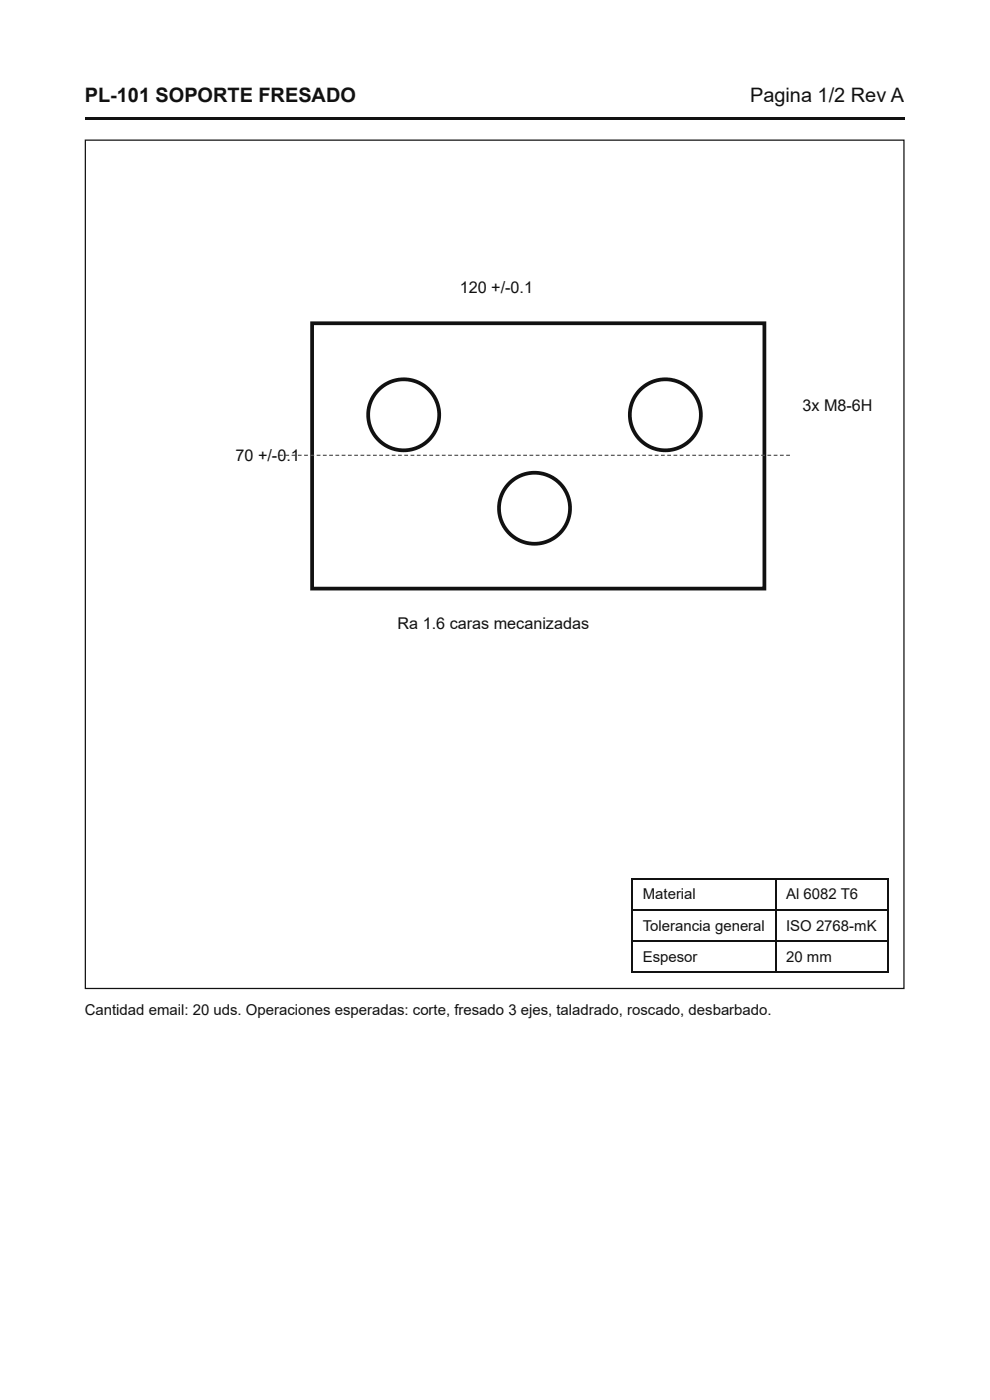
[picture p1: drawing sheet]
<svg xmlns="http://www.w3.org/2000/svg" width="210mm" height="297mm" viewBox="0 0 210 297" stroke-linecap="round" stroke-linejoin="round" font-family="sans-serif">
<path d="M18 24.9h174.1v.5h-174.1z" fill="#111"/>
<path d="M18.1 29.8h173.9v180.1h-173.9z" fill="none" stroke="#111" stroke-width=".26"/>
<g fill="none" stroke="#111" stroke-width=".79" stroke-linecap="butt">
<path d="M66.3 68.7h96v56.3h-96z"/>
<circle cx="85.7" cy="88.1" r="7.5"/>
<circle cx="141.3" cy="88.1" r="7.5"/>
<circle cx="113.5" cy="107.9" r="7.5"/>
</g>
<path d="M59.3 96.6h.8v.2h-.8zM60.6 96.6h.8v.2h-.8zM61.9 96.6h.8v.2h-.8zM63.3 96.6h.7v.2h-.7zM64.6 96.6h.8v.2h-.8zM65.9 96.6h.8v.2h-.8zM67.2 96.6h.8v.2h-.8zM68.6 96.6h.8v.2h-.8zM69.9 96.6h.8v.2h-.8zM71.2 96.6h.8v.2h-.8zM72.6 96.6h.8v.2h-.8zM73.9 96.6h.8v.2h-.8zM75.2 96.6h.8v.2h-.8zM76.5 96.6h.8v.2h-.8zM77.9 96.6h.8v.2h-.8zM79.2 96.6h.8v.2h-.8zM80.5 96.6h.8v.2h-.8zM81.9 96.6h.8v.2h-.8zM83.2 96.6h.8v.2h-.8zM84.5 96.6h.8v.2h-.8zM85.9 96.6h.7v.2h-.7zM87.2 96.6h.8v.2h-.8zM88.5 96.6h.8v.2h-.8zM89.8 96.6h.8v.2h-.8zM91.2 96.6h.8v.2h-.8zM92.5 96.6h.8v.2h-.8zM93.8 96.6h.8v.2h-.8zM95.2 96.6h.8v.2h-.8zM96.5 96.6h.8v.2h-.8zM97.8 96.6h.8v.2h-.8zM99.2 96.6h.7v.2h-.7zM100.5 96.6h.8v.2h-.8zM101.8 96.6h.8v.2h-.8zM103.1 96.6h.8v.2h-.8zM104.5 96.6h.8v.2h-.8zM105.8 96.6h.8v.2h-.8zM107.1 96.6h.8v.2h-.8zM108.5 96.6h.8v.2h-.8zM109.8 96.6h.8v.2h-.8zM111.1 96.6h.8v.2h-.8zM112.4 96.6h.8v.2h-.8zM113.8 96.6h.8v.2h-.8zM115.1 96.6h.8v.2h-.8zM116.4 96.6h.8v.2h-.8zM117.8 96.6h.8v.2h-.8zM119.1 96.6h.8v.2h-.8zM120.4 96.6h.8v.2h-.8zM121.8 96.6h.7v.2h-.7zM123.1 96.6h.8v.2h-.8zM124.4 96.6h.8v.2h-.8zM125.7 96.6h.8v.2h-.8zM127.1 96.6h.8v.2h-.8zM128.4 96.6h.8v.2h-.8zM129.7 96.6h.8v.2h-.8zM131.1 96.6h.8v.2h-.8zM132.4 96.6h.8v.2h-.8zM133.7 96.6h.8v.2h-.8zM135 96.6h.8v.2h-.8zM136.4 96.6h.8v.2h-.8zM137.7 96.6h.8v.2h-.8zM139 96.6h.8v.2h-.8zM140.4 96.6h.8v.2h-.8zM141.7 96.6h.8v.2h-.8zM143 96.6h.8v.2h-.8zM144.4 96.6h.7v.2h-.7zM145.7 96.6h.8v.2h-.8zM147 96.6h.8v.2h-.8zM148.3 96.6h.8v.2h-.8zM149.7 96.6h.8v.2h-.8zM151 96.6h.8v.2h-.8zM152.3 96.6h.8v.2h-.8zM153.7 96.6h.8v.2h-.8zM155 96.6h.8v.2h-.8zM156.3 96.6h.8v.2h-.8zM157.6 96.6h.8v.2h-.8zM159 96.6h.8v.2h-.8zM160.3 96.6h.8v.2h-.8zM161.6 96.6h.8v.2h-.8zM163 96.6h.8v.2h-.8zM164.3 96.6h.8v.2h-.8zM165.6 96.6h.8v.2h-.8zM167 96.6h.7v.2h-.7z" fill="#555"/>
<path d="M134.1 186.7h54.5M134.1 193.3h54.5M134.1 199.9h54.5M134.3 186.5v20.1M164.7 186.5v20.1M188.5 186.5v20.1M134.1 206.5h54.5" fill="none" stroke="#111" stroke-width=".26"/>
<g font-size="4.2" fill="#111">
<text x="18" y="21.7">PL-101 SOPORTE FRESADO</text>
<text x="159.3" y="21.7">Pagina 1/2 Rev A</text>
</g>
<g font-size="3.4" fill="#111">
<text x="97.6" y="62.2">120 +/-0.1</text>
<text x="170.4" y="87.3">3x M8-6H</text>
<text x="50" y="97.9">70 +/-0.1</text>
<text x="84.4" y="133.6">Ra 1.6 caras mecanizadas</text>
</g>
<g font-size="3.2" fill="#111">
<text x="136.5" y="191">Material</text>
<text x="166.9" y="191">Al 6082 T6</text>
<text x="136.5" y="197.6">Tolerancia general</text>
<text x="166.9" y="197.6">ISO 2768-mK</text>
<text x="136.5" y="204.3">Espesor</text>
<text x="166.9" y="204.3">20 mm</text>
<text x="18" y="215.6">Cantidad email: 20 uds. Operaciones esperadas: corte, fresado 3 ejes, taladrado, roscado, desbarbado.</text>
</g>
</svg>
